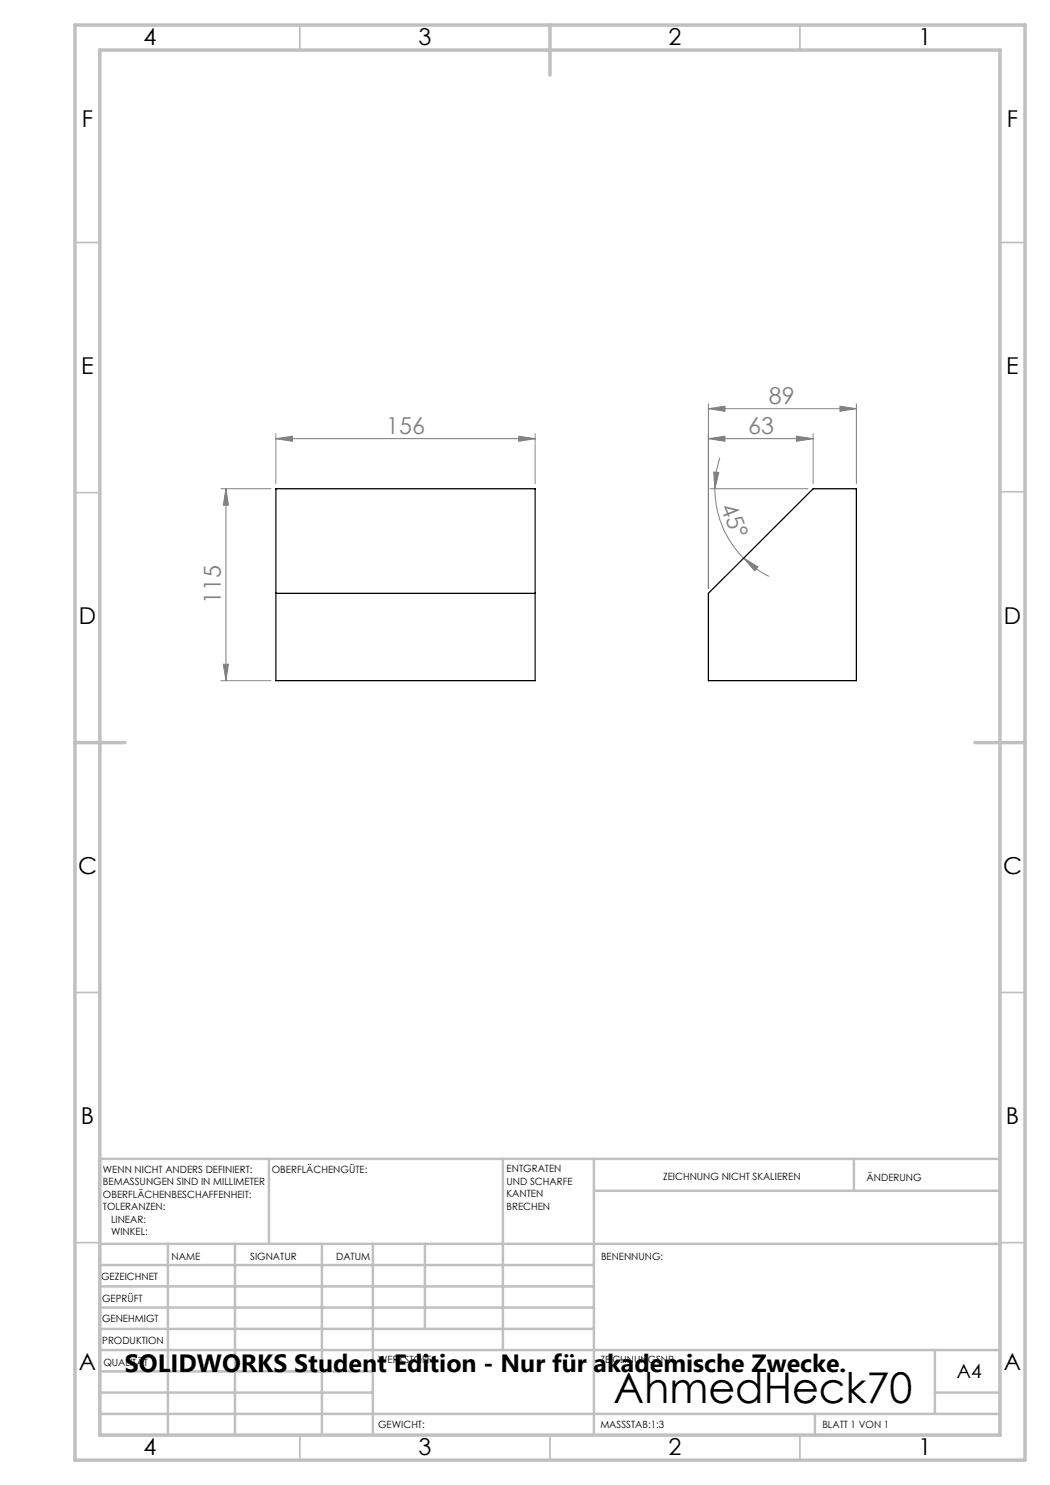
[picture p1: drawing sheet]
<svg xmlns="http://www.w3.org/2000/svg" width="210mm" height="297mm" viewBox="0 0 210 297" stroke-linecap="round" stroke-linejoin="round" font-family="sans-serif">
<g fill="none" stroke="#808080" stroke-width=".2">
<path d="M44.2 97.8h10M45.2 97.8l.5 3.2h-1zM45.2 97.8v38.3M55.2 87.7l3.3-.5v1.1zM55.2 86.7v10M55.2 87.7h51.8M103.8 87.2l3.2 .5-3.2 .6zM107 86.7v10M141.7 81.7l3.3-.5v1.1zM141.7 80.7v37M141.7 81.7h29.6M141.7 87.7l3.3-.5v1.1z"/>
<path d="M141.7 87.7h20.9M142 97.8h19.6M142.7 94.4l1.1 .1-.8 3.3zM143 97.8a19.4 19.4 0 0 0 5.7 13.8M144 91.6a19.5 19.5 0 0 0-1 6.2M159.3 87.2l3.3 .5-3.3 .6zM162.6 86.7v10M168 81.2l3.3 .5-3.3 .6zM171.3 80.7v16M148.7 111.6l2.9 1.8-.7 .8zM148.7 111.6a19.4 19.4 0 0 0 5.1 3.7M44.2 136.1h10"/>
<path d="M44.7 132.9h1l-.5 3.2z"/>
</g>
<g fill="none" stroke="#c0c0c0" stroke-width=".35">
<path d="M60 5v5M160 5v5M15 48.5h5M200 48.5h5M15 98.5h5M200 98.4h5M15 198.5h5M200 198.5h5M15 248.5h5M200 248.5h5M60 287v5M110 287v5"/>
<path d="M160 287v5"/>
</g>
<g fill="none" stroke="#c0c0c0" stroke-width=".5">
<path d="M53.8 231.8v17M100.6 231.8v38.2M118.8 231.8v55.2M118.8 238.2h81.2M170.8 231.8v6.4M200 231.8h-180v55.2M20 248.8h180M20 257.3h98.8M20 253h98.8M33.6 248.8v38.2M47 248.8v38.2M64.4 248.8v38.2"/>
<path d="M74.6 248.8v38.2M85 248.8v17M20 265.8h98.8M20 261.5h98.8M20 278.5h54.6M20 274.3h54.6M20 270h180M187 278.5h13M187 270v12.8M20 282.8h180M163 282.8v4.2"/>
</g>
<path d="M15 5h190v287h-190zM20 10h180v277h-180zM110 5v10M15 148.5h10M195 148.5h10" fill="none" stroke="#c0c0c0" stroke-width=".7"/>
<g fill="#808080">
<path d="M103.8 87.2l3.2 .5-3.2 .6zM55.2 87.7l3.3-.5v1.1zM168 81.2l3.3 .5-3.3 .6zM141.7 81.7l3.3-.5v1.1z"/>
<path d="M141.7 87.7l3.3-.5v1.1zM159.3 87.2l3.3 .5-3.3 .6z"/>
<path d="M45.2 97.8l.5 3.2h-1zM44.7 132.9h1l-.5 3.2z"/>
<path d="M142.7 94.4l1.1 .1-.8 3.3zM148.7 111.6l2.9 1.8-.7 .8z"/>
</g>
<path d="M55.2 97.8h51.8v38.3h-51.8zM55.2 118.7h51.8M141.7 118.7l20.9-20.9h8.7v38.3h-29.6z" fill="none" stroke="#000" stroke-width=".25"/>
<text font-size="8.5" x="122.7" y="280.6">AhmedHeck70</text>
<text font-size="5" x="25" y="274.4">SOLIDWORKS Student Edition - Nur für akademische Zwecke.</text>
<g font-size="4.7">
<text x="28.7" y="9">4</text>
<text x="83.7" y="9">3</text>
<text x="133.7" y="9">2</text>
<text x="183.7" y="9">1</text>
<text x="16.4" y="25.5">F</text>
<text x="201.4" y="25.5">F</text>
<text x="16.2" y="74.7">E</text>
<text x="201.2" y="74.7">E</text>
<text x="15.8" y="124.7">D</text>
<text x="200.8" y="124.7">D</text>
<text x="15.6" y="174.7">C</text>
<text x="200.6" y="174.7">C</text>
<text x="16.2" y="224.7">B</text>
<text x="201.2" y="224.7">B</text>
<text x="15.8" y="274">A</text>
<text x="200.8" y="274">A</text>
<text x="28.7" y="291">4</text>
<text x="83.7" y="291">3</text>
<text x="133.7" y="291">2</text>
<text x="183.7" y="291">1</text>
</g>
<g font-size="4.7" fill="#808080">
<text x="153.8" y="80.7">89</text>
<text x="77.2" y="86.7">156</text>
<text x="149.6" y="86.7">63</text>
<text x="144" y="101.4" transform="rotate(68 144 101.4)">45°</text>
<text x="44.2" y="120.8" transform="rotate(-90 44.2 120.8)">115</text>
</g>
<text font-size="3.9" x="191.4" y="275.6">A4</text>
<g font-size="2">
<text x="20.6" y="234.6">WENN NICHT ANDERS DEFINIERT:</text>
<text x="20.6" y="237.1">BEMASSUNGEN SIND IN MILLIMETER</text>
<text x="20.6" y="239.6">OBERFLÄCHENBESCHAFFENHEIT:</text>
<text x="54.4" y="234.6">OBERFLÄCHENGÜTE:</text>
<text x="101.3" y="234.5">ENTGRATEN</text>
<text x="101.3" y="237">UND SCHARFE</text>
<text x="101.3" y="239.5">KANTEN</text>
<text x="132.6" y="236">ZEICHNUNG NICHT SKALIEREN</text>
<text x="173.3" y="236.2">ÄNDERUNG</text>
<text x="20.6" y="242.1">TOLERANZEN:</text>
<text x="22.2" y="244.6">LINEAR:</text>
<text x="101.3" y="242">BRECHEN</text>
<text x="22.2" y="247.1">WINKEL:</text>
<text x="34.3" y="252">NAME</text>
<text x="50" y="251.9">SIGNATUR</text>
<text x="67.2" y="251.9">DATUM</text>
<text x="120.2" y="251.9">BENENNUNG:</text>
<text x="20.2" y="256.1">GEZEICHNET</text>
<text x="20.4" y="260.3">GEPRÜFT</text>
<text x="20.4" y="264.4">GENEHMIGT</text>
<text x="20.5" y="268.8">PRODUKTION</text>
<text x="20.7" y="273.1">QUALITÄT</text>
<text x="75.6" y="272.5">WERKSTOFF:</text>
<text x="120.1" y="272.5">ZEICHNUNGSNR.</text>
<text x="75.6" y="285.5">GEWICHT:</text>
<text x="120.1" y="285.6">MASSSTAB:1:3</text>
<text x="164.5" y="285.6">BLATT 1 VON 1</text>
</g>
</svg>
